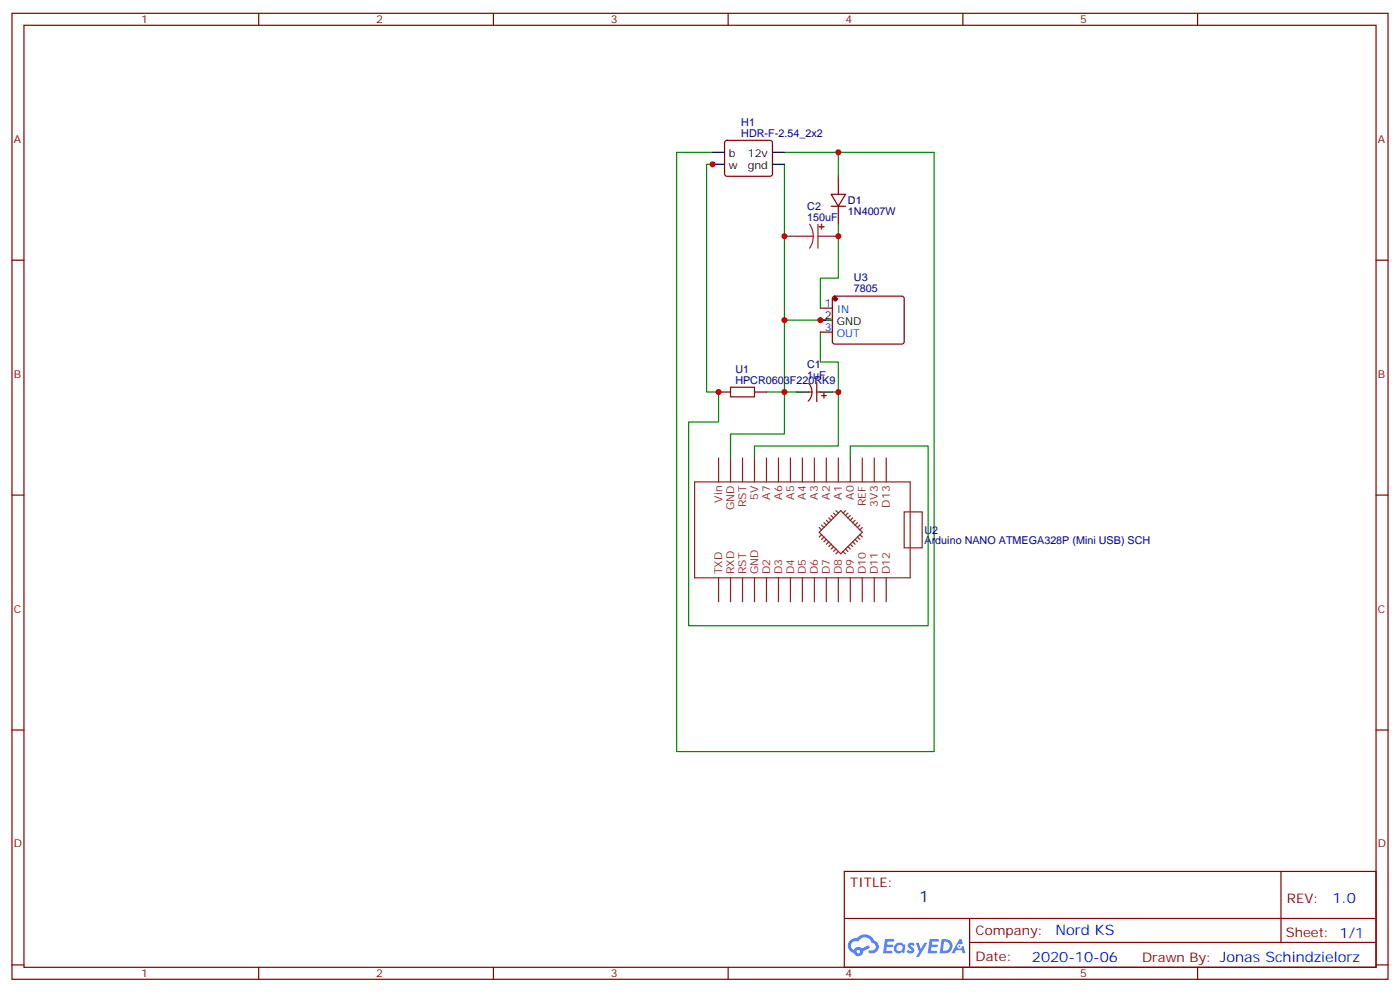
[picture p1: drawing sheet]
<svg xmlns="http://www.w3.org/2000/svg" width="412mm" height="292mm" viewBox="0 0 412 292" stroke-linecap="round" stroke-linejoin="round" font-family="sans-serif">
<g fill="none" stroke="#870000" stroke-width=".35">
<path d="M3.5 3.9h405.4v284.4h-405.4zM7.1 7.4h398.2v277.3h-398.2zM76.2 3.9v3.5M145.3 3.9v3.5M214.5 3.9v3.5M283.6 3.9v3.5M352.8 3.9v3.5M3.5 76.6h3.6M405.3 76.6h3.6M3.5 145.7h3.6M405.3 145.7h3.6M3.5 214.9h3.6"/>
<path d="M405.3 214.9h3.6M248.7 256.5h156.6v28.2h-156.6zM377.3 256.5v20.9M248.7 270.4h156.5M285.6 277.4h119.6M285.6 270.4v14.1M3.5 284h3.6M76.2 284.7v3.6M145.3 284.7v3.6M214.5 284.7v3.6M283.6 284.7v3.6M352.8 284.7v3.6"/>
<path d="M405.3 284h3.6"/>
</g>
<g fill="#5487ff">
<path d="M267.7 277.7a1.22 1.22 0 0 1 1.7 .2l-.4 .6a.47 .47 0 0 0-.3-.4 .47 .47 0 0 0-.5 .2l.1 .2a1.14 1.14 0 0 1 .8 1.8 1.14 1.14 0 0 1-1.9 0l-.2-.2 .5-.6 .7 .5a.29 .29 0 0 0 .3-.3 .29 .29 0 0 0-.2-.3 1.04 1.04 0 0 1-.6-1.7z"/>
<path d="M260.7 276.4h2.4l.3 .2-.2 .5-1.8 .1-.1 .8h1.5l.3 .4-.3 .4h-1.6l-.2 1.1h1.7l.2 .3-.2 .3-2.6 .1z"/>
<path d="M273.8 276.4h2.4l.3 .2-.1 .5-1.8 .1-.2 .8h1.6l.3 .4-.4 .4h-1.6l-.1 1.1h1.7l.2 .3-.2 .3-2.6 .1z"/>
<path d="M282.6 276.4h.7l.3 1.3-.6 .3a.69 .69 0 0 0-1 .3 .69 .69 0 0 0 .4 .9 .69 .69 0 0 0 .9-.6l.5-.2 .6 2.2h-.8l-.2-.9h-1.8l-.5 .9h-.8z"/>
<path d="M269.8 277.5h.8l.6 1.8 1.1-1.8h.9l-2.6 4.2h-.8l.9-1.5z"/>
<path d="M277.4 276.4l-.6 4.2h1.3a2.11 2.11 0 0 0 2.5-2.1 2.11 2.11 0 0 0-2.5-2.1zM278.1 277.2a1.39 1.39 0 0 1 1.7 1.4 1.39 1.39 0 0 1-1.8 1.3h-.3z"/>
<path d="M263.7 278.1a1.54 1.54 0 0 0-.1 2.1 1.54 1.54 0 0 0 2.2 .1l.6 .3 .3-2.3-.2-.3h-.4a1.49 1.49 0 0 0-2.4 .1zM264 279.1a.94 .94 0 0 1 1.8 0 .94 .94 0 0 1-1.8 0z"/>
<path d="M250.4 276.8a2.18 2.18 0 0 0 1.1 3.7 1.44 1.44 0 0 0 1.6 .9 1.44 1.44 0 0 0 1.2-1.4l2-1-.5-.8-1.9 1a1.47 1.47 0 0 0-2.4 .4 1.39 1.39 0 0 1-.7-1.9 1.39 1.39 0 0 1 2-.5 2.12 2.12 0 0 1 2.2-1.3 2.12 2.12 0 0 1 1.9 1.7 1.14 1.14 0 0 1 1.1 1.4 1.14 1.14 0 0 1-1.7 .7 .43 .43 0 0 0-.5 .4 .43 .43 0 0 0 .4 .5 1.98 1.98 0 0 0 2.5-1.2 1.98 1.98 0 0 0-1.2-2.6 3.1 3.1 0 0 0-5.3-.6l-.9 .1zM252.3 280.1a.55 .55 0 0 1 1.1 0 .55 .55 0 0 1-1.1 0z"/>
<circle cx="282.6" cy="278.5" r=".26"/>
</g>
<g fill="none" stroke="#870000" stroke-width=".35">
<path d="M213.7 41.5l.4-.2h12.7l.5 .2 .2 .5v9.5l-.7 .4-12.9-.1-.5-.6v-9.2zM244.8 57.2h4.3l-2.2 3.5zM246.9 51.9v5.3M244.8 60.7h4.3M246.9 60.7v5.3M241.7 90.7h3.5M241.7 97.8h3.5M245.4 87.4l.5-.2h20l.4 .7v13l-.7 .4-20-.1-.4-.6v-12.7zM211.7 115.4h3.5M222.2 115.4h3.6M238.1 115.4h1.1M238.2 112.9a3.8 3.8 0 0 1-.2 5.2"/>
<path d="M240.6 112.6v5.6M240.6 115.4h1.1M242 116.5h1.4M242.7 115.7v1.5"/>
</g>
<path d="M209.9 44.8h-10.6v176.4h75.9v-176.4h-44.1M211.7 48.4h-3.6v67h3.6v8.8h-8.9v60h70.6v-52.9h-22.9v3.5M231.1 48.4v45.8h12.3M246.9 44.8v7.1M231.1 69.5h1.7M246.9 66v15.9h-5.2v8.8M231.1 94.2v33.5h-15.9v7.1M241.7 97.8v8.8h5.2v8.8M225.8 115.4h8.8M245.2 115.4h1.7v15.9h-24.7v3.5" fill="none" stroke="#008700" stroke-width=".35"/>
<g fill="none" stroke="#8c2424" stroke-width=".35">
<path d="M232.8 69.5h6.7M238.5 66l.8 1.7 .2 1.8M239.5 69.5l-.2 1.9-.8 1.7M240.9 66v7.1M240.9 69.5h6M211.7 134.8v7.1M215.2 134.8v7.1M218.7 134.8v7.1M222.2 134.8v7.1M225.8 134.8v7.1M229.3 134.8v7.1M232.8 134.8v7.1"/>
<path d="M236.4 134.8v7.1M239.9 134.8v7.1M243.4 134.8v7.1M246.9 134.8v7.1M250.5 134.8v7.1M254 134.8v7.1M257.5 134.8v7.1M261.1 134.8v7.1M204.6 141.9h63.5v28.2h-63.5zM241.3 155.3l.7 .7M242 157.4l-.7 .7M242 154.6l.7 .7"/>
<path d="M242.7 158.1l-.7 .7M242.7 153.8l.7 .8M243.4 158.8l-.7 .7M243.4 153.1l.7 .7M244.1 159.5l-.7 .7M244.1 152.4l.7 .7M244.8 151.7l.7 .7M245.5 151l.7 .7M246.2 150.3l.7 .7M247.6 150.3l6.4 6.4-6.4 6.3-6.3-6.3zM249.1 150.3l-.7 .7M249.8 151l-.7 .7"/>
<path d="M250.5 151.7l-.7 .7M251.2 152.4l-.7 .7M251.2 159.5l.7 .7M251.9 153.1l-.7 .7M251.9 158.8l.7 .7M252.6 153.8l-.7 .8M252.6 158.1l.7 .7M253.3 154.6l-.7 .7M253.3 157.4l.7 .7M254 155.3l-.7 .7M266.3 150.7h5.3v10.6h-5.3zM211.7 170.1v7"/>
<path d="M215.2 170.1v7M218.7 170.1v7M222.2 170.1v7M225.8 170.1v7M229.3 170.1v7M232.8 170.1v7M236.4 170.1v7M239.9 170.1v7M243.4 170.1v7M244.8 160.2l-.7 .7M245.5 160.9l-.7 .7M246.2 161.6l-.7 .7"/>
<path d="M246.9 170.1v7M246.9 162.3l-.7 .7M248.4 162.3l.7 .7M249.1 161.6l.7 .7M249.8 160.9l.7 .7M250.5 170.1v7M250.5 160.2l.7 .7M254 170.1v7M257.5 170.1v7M261.1 170.1v7"/>
</g>
<path d="M209.9 44.8h3.5M209.9 48.4h3.5M227.5 44.8h3.6M227.5 48.4h3.6M241.7 94.2h3.5M234.6 115.4h3.5M241.7 115.4h3.5" fill="none" stroke="#000" stroke-width=".35"/>
<g fill="#8c2424" stroke="#8c2424" stroke-width=".35">
<path d="M241.3 66.7h1.4z"/>
<path d="M242 66v1.4z"/>
</g>
<circle cx="246.1" cy="88.1" r=".53" fill="#870000" stroke="#870000" stroke-width=".35"/>
<path d="M215.2 114h7v2.8h-7z" fill="none" stroke="#a10000" stroke-width=".35"/>
<g fill="#c00">
<circle cx="231.1" cy="115.4" r=".88"/>
<circle cx="209.9" cy="48.4" r=".88"/>
<circle cx="246.9" cy="44.8" r=".88"/>
<circle cx="231.1" cy="94.2" r=".88"/>
<circle cx="246.9" cy="115.4" r=".88"/>
<circle cx="246.9" cy="69.5" r=".88"/>
<circle cx="231.1" cy="69.5" r=".88"/>
<circle cx="241.7" cy="94.2" r=".88"/>
<circle cx="211.7" cy="115.4" r=".88"/>
</g>
<text font-size="4.6" fill="#00f" x="270.8" y="265.5">1</text>
<g font-size="4.2" fill="#00f">
<text x="392.5" y="265.8">1.0</text>
<text x="310.9" y="275.3">Nord KS</text>
<text x="304" y="283.1">2020-10-06</text>
</g>
<g font-size="3.9" fill="#800">
<text x="250.5" y="261.1">TITLE:</text>
<text x="379.1" y="265.8">REV:</text>
<text x="287.4" y="275.3">Company:</text>
<text x="378.7" y="275.9">Sheet: 1/1</text>
<text x="287.4" y="283">Date:</text>
<text x="336.4" y="283.1">Drawn By: Jonas Schindzielorz</text>
</g>
<g font-size="3.2" fill="#800">
<text x="41.6" y="6.9">1</text>
<text x="110.8" y="6.9">2</text>
<text x="179.9" y="6.9">3</text>
<text x="249.1" y="6.9">4</text>
<text x="318.2" y="6.9">5</text>
<text x="4.1" y="42">A</text>
<text x="405.9" y="42">A</text>
<text x="4.1" y="111.2">B</text>
<text x="405.9" y="111.2">B</text>
<text x="4.1" y="180.3">C</text>
<text x="405.9" y="180.3">C</text>
<text x="4.1" y="249.4">D</text>
<text x="405.9" y="249.4">D</text>
<text x="41.6" y="287.7">1</text>
<text x="110.8" y="287.7">2</text>
<text x="179.9" y="287.7">3</text>
<text x="249.1" y="287.7">4</text>
<text x="318.2" y="287.7">5</text>
</g>
<g font-size="3.2" fill="#000080">
<text x="218.4" y="40.3">HDR-F-2.54_2x2</text>
<text x="218.4" y="37.1">H1</text>
<text x="237.8" y="64.9">150uF</text>
<text x="237.8" y="61.8">C2</text>
<text x="249.8" y="63.3">1N4007W</text>
<text x="249.8" y="60.1">D1</text>
<text x="251.5" y="82.8">U3</text>
<text x="251.5" y="86">7805</text>
<text x="216.6" y="112.9">HPCR0603F220RK9</text>
<text x="216.6" y="109.8">U1</text>
<text x="237.8" y="111.5">1uF</text>
<text x="237.8" y="108.4">C1</text>
<text x="272.3" y="160.3">Arduino NANO ATMEGA328P (Mini USB) SCH</text>
<text x="272.3" y="157.1">U2</text>
</g>
<g font-size="3.2">
<text x="214.7" y="46.2">b</text>
<text x="220.3" y="46.2">12v</text>
<text x="214.7" y="49.8">w gnd</text>
<text x="243" y="93.9">2</text>
<text x="246.5" y="95.6">GND</text>
</g>
<g font-size="3.2" fill="#00f">
<text x="243" y="90.3">1</text>
<text x="246.5" y="92.1">IN</text>
<text x="243" y="97.4">3</text>
<text x="246.5" y="99.2">OUT</text>
</g>
<g font-size="3.2" fill="#8d2323">
<text x="212.7" y="148" transform="rotate(-90 212.7 148)">Vin</text>
<text x="219.8" y="149.2" transform="rotate(-90 219.8 149.2)">RST</text>
<text x="223.3" y="147.1" transform="rotate(-90 223.3 147.1)">5V</text>
<text x="226.8" y="147.1" transform="rotate(-90 226.8 147.1)">A7</text>
<text x="230.4" y="147.1" transform="rotate(-90 230.4 147.1)">A6</text>
<text x="233.9" y="147.1" transform="rotate(-90 233.9 147.1)">A5</text>
<text x="237.4" y="147.1" transform="rotate(-90 237.4 147.1)">A4</text>
<text x="240.9" y="147.1" transform="rotate(-90 240.9 147.1)">A3</text>
<text x="244.5" y="147.1" transform="rotate(-90 244.5 147.1)">A2</text>
<text x="248" y="147.1" transform="rotate(-90 248 147.1)">A1</text>
<text x="251.5" y="147.1" transform="rotate(-90 251.5 147.1)">A0</text>
<text x="255.1" y="148.9" transform="rotate(-90 255.1 148.9)">REF</text>
<text x="258.6" y="149.1" transform="rotate(-90 258.6 149.1)">3V3</text>
<text x="262.1" y="149.4" transform="rotate(-90 262.1 149.4)">D13</text>
<text x="216.3" y="150.2" transform="rotate(-90 216.3 150.2)">GND</text>
<text x="212.7" y="169" transform="rotate(-90 212.7 169)">TXD</text>
<text x="216.3" y="169" transform="rotate(-90 216.3 169)">RXD</text>
<text x="219.8" y="169" transform="rotate(-90 219.8 169)">RST</text>
<text x="223.3" y="169" transform="rotate(-90 223.3 169)">GND</text>
<text x="226.8" y="169" transform="rotate(-90 226.8 169)">D2</text>
<text x="230.4" y="169" transform="rotate(-90 230.4 169)">D3</text>
<text x="233.9" y="169" transform="rotate(-90 233.9 169)">D4</text>
<text x="237.4" y="169" transform="rotate(-90 237.4 169)">D5</text>
<text x="240.9" y="169" transform="rotate(-90 240.9 169)">D6</text>
<text x="244.5" y="169" transform="rotate(-90 244.5 169)">D7</text>
<text x="248" y="169" transform="rotate(-90 248 169)">D8</text>
<text x="251.5" y="169" transform="rotate(-90 251.5 169)">D9</text>
<text x="255.1" y="169" transform="rotate(-90 255.1 169)">D10</text>
<text x="258.6" y="169" transform="rotate(-90 258.6 169)">D11</text>
<text x="262.1" y="169" transform="rotate(-90 262.1 169)">D12</text>
</g>
</svg>
